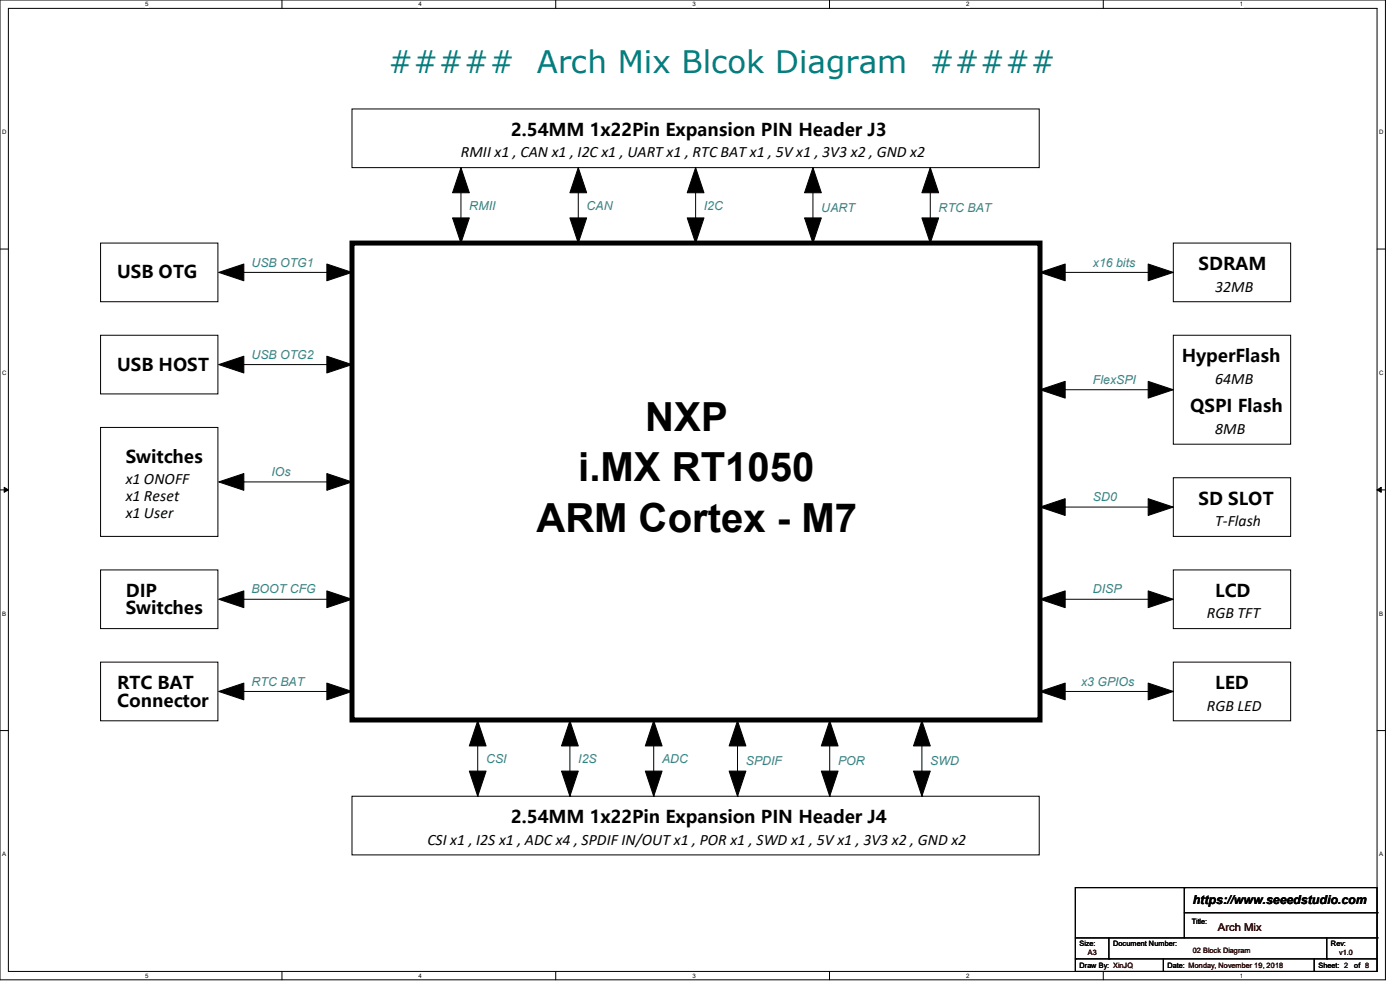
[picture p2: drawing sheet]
<svg xmlns="http://www.w3.org/2000/svg" width="297mm" height="210mm" viewBox="0 0 297 210" stroke-linecap="round" stroke-linejoin="round" font-family="sans-serif">
<path d="M0 0h293.9v207.9h-293.9zM1.8 1.8h290.3v204.3h-290.3z" fill="none" stroke="#000" stroke-width=".21"/>
<g fill="#fff">
<path d="M30.8 .2h.7v1.4h-.7z"/>
<path d="M30.8 206.2h.7v1.4h-.7z"/>
</g>
<path d="M59.8 0v1.8M59.8 206.1v1.8" fill="none" stroke="#000" stroke-width=".21"/>
<g fill="#fff">
<path d="M88.8 .2h.7v1.4h-.7z"/>
<path d="M88.8 206.2h.7v1.4h-.7z"/>
</g>
<path d="M117.9 0v1.8M117.9 206.1v1.8" fill="none" stroke="#000" stroke-width=".21"/>
<g fill="#fff">
<path d="M146.9 .2h.7v1.4h-.7z"/>
<path d="M146.9 206.2h.7v1.4h-.7z"/>
</g>
<path d="M176 0v1.8M176 206.1v1.8" fill="none" stroke="#000" stroke-width=".21"/>
<g fill="#fff">
<path d="M205 .2h.7v1.4h-.7z"/>
<path d="M205 206.2h.7v1.4h-.7z"/>
</g>
<path d="M234.1 0v1.8M234.1 206.1v1.8" fill="none" stroke="#000" stroke-width=".21"/>
<g fill="#fff">
<path d="M263.1 .2h.6v1.4h-.6z"/>
<path d="M263.1 206.2h.6v1.4h-.6z"/>
<path d="M.5 27.3h.9v1.4h-.9z"/>
<path d="M292.6 27.3h.9v1.4h-.9z"/>
<path d="M.5 78.4h.9v1.4h-.9z"/>
<path d="M292.6 78.4h.9v1.4h-.9z"/>
</g>
<path d="M0 52.8h1.8M292.1 52.8h1.8" fill="none" stroke="#000" stroke-width=".21"/>
<g fill="#fff">
<path d="M.5 129.5h.8v1.4h-.8z"/>
<path d="M292.6 129.5h.8v1.4h-.8z"/>
</g>
<path d="M0 103.9h1.8M292.1 103.9h1.8" fill="none" stroke="#000" stroke-width=".21"/>
<path d="M.9 103.4l.9 .5-.9 .5zM292.1 103.9l.9-.5v1z" fill="#000" stroke="#000" stroke-width=".21"/>
<g fill="#fff">
<path d="M.5 180.5h.8v1.4h-.8z"/>
<path d="M292.6 180.5h.8v1.4h-.8z"/>
</g>
<g fill="none" stroke="#000" stroke-width=".21">
<path d="M74.7 23.1h145.8v12.5h-145.8zM97.8 35.6v16M122.7 35.6v16M147.6 35.6v16M172.5 35.6v16M197.4 35.6v16M21.3 51.6h24.9v12.4h-24.9zM51.6 57.8h.1M51.6 57.8h23.1M97.8 51.6h.1M122.7 51.6h.1M147.6 51.6h.1"/>
<path d="M172.5 51.6h.1M197.4 51.6h.1M225.8 57.8h.1M225.8 57.8h23.1M248.9 51.6h24.9v12.4h-24.9zM21.3 71.1h24.9v12.5h-24.9zM51.6 77.3h.1M51.6 77.3h23.1M248.9 71.1h24.9v23.1h-24.9zM21.3 90.7h24.9v23.1h-24.9zM225.8 82.7h.1M225.8 82.7h23.1"/>
<path d="M51.6 102.2h.1M51.6 102.2h23.1M225.8 107.6h.1M225.8 107.6h23.1M248.9 101.3h24.9v12.5h-24.9zM21.3 120.9h24.9v12.4h-24.9zM51.6 127.1h.1M51.6 127.1h23.1M225.8 127.1h.1M225.8 127.1h23.1M248.9 120.9h24.9v12.4h-24.9zM0 155h1.8"/>
<path d="M21.3 140.5h24.9v12.4h-24.9zM51.6 146.7h.1M51.6 146.7h23.1M101.3 152.9v16M120.9 152.9v16M138.7 152.9v16M156.5 152.9v16M176 152.9v16M195.6 152.9v16M225.8 146.7h.1M225.8 146.7h23.1M248.9 140.5h24.9v12.4h-24.9z"/>
<path d="M292.1 155h1.8M74.7 168.9h145.8v12.5h-145.8zM101.3 168.9h.1M120.9 168.9h.1M138.7 168.9h.1M156.5 168.9h.1M176 168.9h.1M195.6 168.9h.1M228.1 188.3h64v17.8h-64zM228.1 199h64M235.2 199v4.4M251.2 188.3h.1"/>
<path d="M251.2 188.3v10.7M251.2 193.6h40.9M281.5 199v4.4M292.1 199h.1M292.1 193.6h.1M228.1 203.4h.1M228.1 203.4h64M235.2 203.4h.1M246.8 206.1h.1M246.8 203.4v2.7M278.8 206.1h.1M278.8 203.4v2.7"/>
<path d="M281.5 203.4h.1"/>
</g>
<path d="M74.7 51.6h145.9v101.1h-145.9z" fill="none" stroke="#ff8000" stroke-width=".21"/>
<g fill="#000" stroke="#000" stroke-width=".21">
<path d="M97.8 35.6l1.8 5.3h-3.6z" fill-rule="evenodd"/>
<path d="M122.7 35.6l1.8 5.3h-3.6z" fill-rule="evenodd"/>
<path d="M147.6 35.6l1.8 5.3h-3.6z" fill-rule="evenodd"/>
<path d="M172.5 35.6l1.7 5.3h-3.5z" fill-rule="evenodd"/>
<path d="M197.4 35.6l1.7 5.3h-3.5z" fill-rule="evenodd"/>
<path d="M46.4 57.8l5.3-1.8v3.6z" fill-rule="evenodd"/>
<path d="M69.3 56l5.4 1.8-5.4 1.8z" fill-rule="evenodd"/>
<path d="M96 46.2h3.6l-1.8 5.4z" fill-rule="evenodd"/>
<path d="M120.9 46.2h3.6l-1.8 5.4z" fill-rule="evenodd"/>
<path d="M145.8 46.2h3.6l-1.8 5.4z" fill-rule="evenodd"/>
<path d="M170.7 46.2h3.5l-1.7 5.4z" fill-rule="evenodd"/>
<path d="M195.6 46.2h3.5l-1.7 5.4z" fill-rule="evenodd"/>
<path d="M220.6 57.8l5.4-1.8v3.6z" fill-rule="evenodd"/>
<path d="M243.6 56l5.3 1.8-5.3 1.8z" fill-rule="evenodd"/>
<path d="M46.4 77.3l5.3-1.7v3.5z" fill-rule="evenodd"/>
<path d="M69.3 75.6l5.4 1.7-5.4 1.8z" fill-rule="evenodd"/>
<path d="M220.6 82.7l5.4-1.8v3.6z" fill-rule="evenodd"/>
<path d="M243.6 80.9l5.3 1.8-5.3 1.8z" fill-rule="evenodd"/>
<path d="M46.4 102.2l5.3-1.7v3.5z" fill-rule="evenodd"/>
<path d="M69.3 100.5l5.4 1.7-5.4 1.8z" fill-rule="evenodd"/>
<path d="M220.6 107.6l5.4-1.8v3.5z" fill-rule="evenodd"/>
<path d="M243.6 105.8l5.3 1.8-5.3 1.7z" fill-rule="evenodd"/>
<path d="M46.4 127.1l5.3-1.8v3.6z" fill-rule="evenodd"/>
<path d="M69.3 125.3l5.4 1.8-5.4 1.8z" fill-rule="evenodd"/>
<path d="M220.6 127.1l5.4-1.8v3.6z" fill-rule="evenodd"/>
<path d="M243.6 125.3l5.3 1.8-5.3 1.8z" fill-rule="evenodd"/>
<path d="M46.4 146.7l5.3-1.8v3.6z" fill-rule="evenodd"/>
<path d="M69.3 144.9l5.4 1.8-5.4 1.8z" fill-rule="evenodd"/>
<path d="M101.3 152.9l1.8 5.3h-3.5z" fill-rule="evenodd"/>
<path d="M120.9 152.9l1.8 5.3h-3.6z" fill-rule="evenodd"/>
<path d="M138.7 152.9l1.8 5.3h-3.6z" fill-rule="evenodd"/>
<path d="M156.5 152.9l1.7 5.3h-3.5z" fill-rule="evenodd"/>
<path d="M176 152.9l1.8 5.3h-3.6z" fill-rule="evenodd"/>
<path d="M195.6 152.9l1.8 5.3h-3.6z" fill-rule="evenodd"/>
<path d="M220.6 146.7l5.4-1.8v3.6z" fill-rule="evenodd"/>
<path d="M243.6 144.9l5.3 1.8-5.3 1.8z" fill-rule="evenodd"/>
<path d="M99.6 163.6h3.5l-1.8 5.3z" fill-rule="evenodd"/>
<path d="M119.1 163.6h3.6l-1.8 5.3z" fill-rule="evenodd"/>
<path d="M136.9 163.6h3.6l-1.8 5.3z" fill-rule="evenodd"/>
<path d="M154.7 163.6h3.5l-1.7 5.3z" fill-rule="evenodd"/>
<path d="M174.2 163.6h3.6l-1.8 5.3z" fill-rule="evenodd"/>
<path d="M193.8 163.6h3.6l-1.8 5.3z" fill-rule="evenodd"/>
</g>
<path d="M74.7 51.6h145.9v101.1h-145.9z" fill="none" stroke="#000" stroke-width="1.1"/>
<g font-size="8.5">
<text x="136.9" y="91.4">NXP</text>
<text x="122.7" y="102.1">i.MX RT1050</text>
<text x="113.8" y="112.8">ARM Cortex - M7</text>
</g>
<g font-size="6.6" fill="#008080">
<text x="82.3" y="15.5">#####</text>
<text x="113.9" y="15.5">Arch Mix Blcok Diagram</text>
<text x="197.2" y="15.5">#####</text>
</g>
<g font-size="3.7">
<text x="108.5" y="28.8">2.54MM 1x22Pin Expansion PIN Header J3</text>
<text x="24.9" y="59.1">USB OTG</text>
<text x="254.3" y="57.3">SDRAM</text>
<text x="250.7" y="76.8">HyperFlash</text>
<text x="24.9" y="78.6">USB HOST</text>
<text x="252.5" y="87.5">QSPI Flash</text>
<text x="26.7" y="98.2">Switches</text>
<text x="254.3" y="107.1">SD SLOT</text>
<text x="26.7" y="126.6">DIP</text>
<text x="26.7" y="130.3">Switches</text>
<text x="257.8" y="126.6">LCD</text>
<text x="24.9" y="146.2">RTC BAT</text>
<text x="24.9" y="149.9">Connector</text>
<text x="257.8" y="146.2">LED</text>
<text x="108.5" y="174.6">2.54MM 1x22Pin Expansion PIN Header J4</text>
</g>
<g font-size="3.3">
<text x="97.8" y="33.4">RMII x1 , CAN x1 , I2C x1 , UART x1 , RTC BAT x1 , 5V x1 , 3V3 x2 , GND x2</text>
<text x="257.8" y="61.8">32MB</text>
<text x="257.8" y="81.4">64MB</text>
<text x="257.8" y="92.1">8MB</text>
<text x="26.7" y="102.7">x1 ONOFF</text>
<text x="26.7" y="106.3">x1 Reset</text>
<text x="26.7" y="109.9">x1 User</text>
<text x="257.8" y="111.6">T-Flash</text>
<text x="256" y="131.2">RGB TFT</text>
<text x="256" y="150.7">RGB LED</text>
<text x="90.7" y="179.2">CSI x1 , I2S x1 , ADC x4 , SPDIF IN/OUT x1 , POR x1 , SWD x1 , 5V x1 , 3V3 x2 , GND x2</text>
</g>
<g font-size="2.6" fill="#408080">
<text x="99.6" y="44.4">RMII</text>
<text x="124.4" y="44.4">CAN</text>
<text x="149.4" y="44.4">I2C</text>
<text x="174.2" y="45">UART</text>
<text x="199.1" y="45">RTC BAT</text>
<text x="53.3" y="56.6">USB OTG1</text>
<text x="231.9" y="56.6">x16 bits</text>
<text x="53.3" y="76.1">USB OTG2</text>
<text x="231.9" y="81.4">FlexSPI</text>
<text x="57.6" y="101">IOs</text>
<text x="231.9" y="106.3">SD0</text>
<text x="53.3" y="125.9">BOOT CFG</text>
<text x="231.9" y="125.9">DISP</text>
<text x="53.3" y="145.5">RTC BAT</text>
<text x="229.4" y="145.5">x3 GPIOs</text>
<text x="103.1" y="161.8">CSI</text>
<text x="122.7" y="161.8">I2S</text>
<text x="140.5" y="161.8">ADC</text>
<text x="158.2" y="162.3">SPDIF</text>
<text x="177.8" y="162.3">POR</text>
<text x="197.4" y="162.3">SWD</text>
</g>
<text font-size="2.6" x="253" y="191.8">https://www.seeedstudio.com</text>
<text font-size="2.3" fill="#800000" x="258.4" y="197.5">Arch Mix</text>
<g font-size="1.6">
<text x="252.8" y="196">Title:</text>
<text x="229" y="200.7">Size:</text>
<text x="236.1" y="200.7">Document Number:</text>
<text x="282.4" y="200.7">Rev:</text>
<text x="229" y="205.4">Draw By: XinJQ</text>
<text x="247.7" y="205.4">Date: Monday, November 19, 2018</text>
<text x="279.7" y="205.4">Sheet: 2</text>
<text x="287.3" y="205.4">of 8</text>
</g>
<g font-size="1.6" fill="#800000">
<text x="230.8" y="202.7">A3</text>
<text x="253" y="202.2">02 Block Diagram</text>
<text x="284.1" y="202.7">v1.0</text>
</g>
<g font-size="1.3">
<text x="30.8" y="1.3">5</text>
<text x="88.8" y="1.3">4</text>
<text x="146.9" y="1.3">3</text>
<text x="205" y="1.3">2</text>
<text x="263.1" y="1.3">1</text>
<text x=".5" y="28.4">D</text>
<text x="292.6" y="28.4">D</text>
<text x=".5" y="79.5">C</text>
<text x="292.6" y="79.5">C</text>
<text x=".5" y="130.6">B</text>
<text x="292.6" y="130.6">B</text>
<text x=".5" y="181.7">A</text>
<text x="292.6" y="181.7">A</text>
<text x="30.8" y="207.4">5</text>
<text x="88.8" y="207.4">4</text>
<text x="146.9" y="207.4">3</text>
<text x="205" y="207.4">2</text>
<text x="263.1" y="207.4">1</text>
</g>
</svg>
